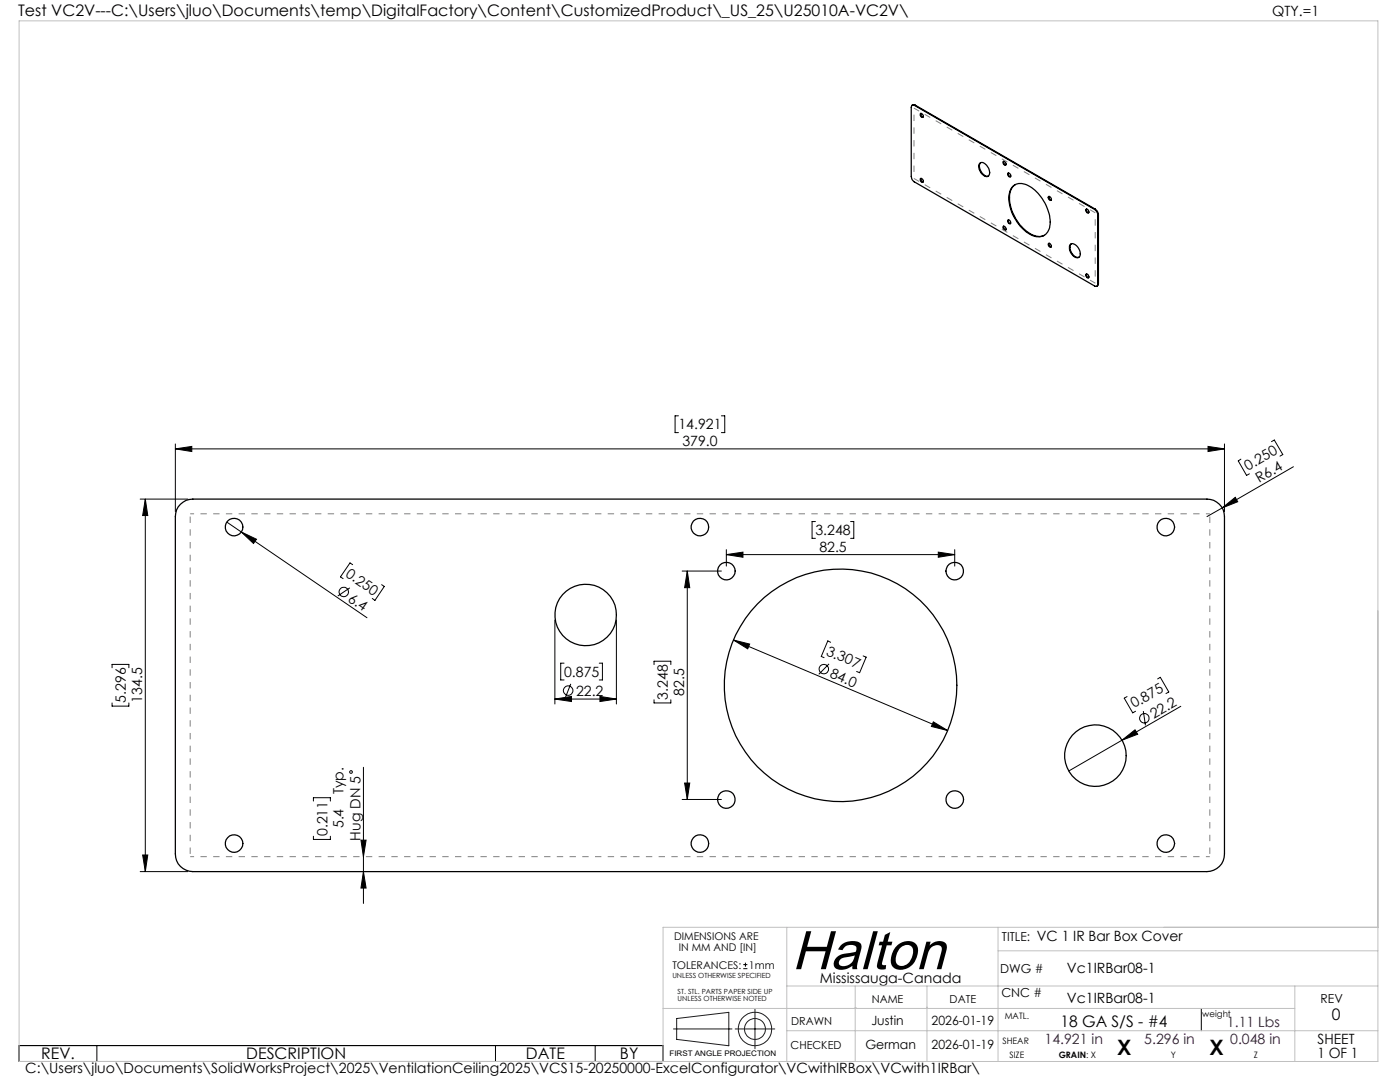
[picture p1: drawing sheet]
<svg xmlns="http://www.w3.org/2000/svg" width="279mm" height="216mm" viewBox="0 0 279 216" stroke-linecap="round" stroke-linejoin="round" font-family="sans-serif">
<g fill="none" stroke="#000" stroke-width=".25">
<path d="M182.5 21a.39 .39 0 0 0-.5 0 .39 .39 0 0 0-.1 .4v13.8a1.29 1.29 0 0 0 .6 1.1l36 20.8a.38 .38 0 0 0 .4 0 .38 .38 0 0 0 .2-.4M182.5 21l36 20.8M182.6 21h-.6M182.6 21h-.1M182.6 21l36 20.7M183.7 35.7a.42 .42 0 0 1 .5 .2 .42 .42 0 0 1-.2 .5l-.3-.4zM183.7 22.7a.4 .4 0 0 1 .5 .2 .4 .4 0 0 1-.2 .5l-.3-.4zM183.8 22.6a.56 .56 0 0 0 .4 .8M183.8 35.6a.56 .56 0 0 0 .4 .7M195.5 32.6a.87 .87 0 0 1 1.4 .3 1.62 1.62 0 0 1 .3 2.3 1.85 1.85 0 0 1-1.9-2.1zM195.7 32.5a1.93 1.93 0 0 0 1.2 2.7l.3-.1M200.2 32.2a.44 .44 0 0 1 .5 .3 .44 .44 0 0 1-.1 .5 .57 .57 0 0 1-.4-.8z"/>
<path d="M200.3 32.2v.4l.4 .3M201.1 34.6a.4 .4 0 0 1 .5 .2 .4 .4 0 0 1-.1 .5l-.4-.4zM201.3 34.5a.56 .56 0 0 0 .4 .7M202.1 37.3a2.84 2.84 0 0 1 3.8 .1 8.8 8.8 0 0 1 3.6 8 2.44 2.44 0 0 1-4 1.3 8.7 8.7 0 0 1-4.1-8.1l.2-.6zM202.6 36.8a3.6 3.6 0 0 0-1 3.9 8.3 8.3 0 0 0 5.2 6.4l1 .1 .6-.2M209.2 39.3a.43 .43 0 0 1 .5 .2 .43 .43 0 0 1 0 .5 .63 .63 0 0 1-.5-.7zM209.4 39.2a.56 .56 0 0 0 .4 .7M200.2 45.2a.44 .44 0 0 1 .5 .2 .44 .44 0 0 1-.1 .5 .55 .55 0 0 1-.4-.7zM200.3 45.1v.1a.58 .58 0 0 0 .4 .7M201.2 43.9a.45 .45 0 0 1 .4 .2 .45 .45 0 0 1 0 .6 .55 .55 0 0 1-.4-.8zM201.3 43.9a.51 .51 0 0 0 .4 .7M209.2 48.6a.43 .43 0 0 1 .5 .2 .43 .43 0 0 1-.1 .6 .57 .57 0 0 1-.4-.8z"/>
<path d="M209.4 48.5a.56 .56 0 0 0 .4 .8M213.6 48.8a1.16 1.16 0 0 1 1.7 .8 1.29 1.29 0 0 1-.2 1.8 1.97 1.97 0 0 1-1.5-2.6zM213.8 48.6a1.85 1.85 0 0 0 1.5 2.7M216.7 41.8a.4 .4 0 0 1 .5 .2 .4 .4 0 0 1-.1 .5l-.4-.4zM216.7 54.8a.4 .4 0 0 1 .5 .1 .4 .4 0 0 1-.1 .6l-.4-.4zM216.9 41.7a.56 .56 0 0 0 .4 .7M216.9 54.7a.56 .56 0 0 0 .4 .7M218.5 41.8a1.36 1.36 0 0 1 .6 1.1M218.6 41.7l.3 .4 .3 .7M218.6 41.7l-.1 .1M219.1 42.9v13.8M219.2 56.6l-.1 .4-.2 .1"/>
<path d="M219.2 42.8l-.1 .1M219.2 56.6l-.1 .1M219.2 42.8v13.8M36 100.6a3.3 3.3 0 0 1 2.5-1h202.4a3.5 3.5 0 0 1 3.5 3.5v67.3a3.5 3.5 0 0 1-3.5 3.5h-202.4a3.5 3.5 0 0 1-3.5-3.5v-67.3a3.3 3.3 0 0 1 1-2.5z"/>
<circle cx="46.7" cy="105.2" r="1.76"/>
<circle cx="139.7" cy="105.2" r="1.75"/>
<circle cx="145" cy="113.9" r="1.76"/>
<circle cx="190.5" cy="113.9" r="1.76"/>
<circle cx="232.7" cy="105.2" r="1.76"/>
<circle cx="116.9" cy="122.7" r="6.1"/>
<circle cx="167.8" cy="136.8" r="23.2"/>
<circle cx="145" cy="159.5" r="1.76"/>
<circle cx="190.5" cy="159.5" r="1.76"/>
<circle cx="218.6" cy="150.8" r="6.1"/>
<circle cx="46.7" cy="168.3" r="1.76"/>
<circle cx="139.7" cy="168.3" r="1.75"/>
<circle cx="232.7" cy="168.3" r="1.76"/>
</g>
<g fill="none" stroke="#000" stroke-width=".2">
<path d="M28 99.6h9.5M29 99.6l.5 3.3h-1zM29 99.6v74.3M35 89.6l3.3-.5v1zM35 88.6v13.5M35 89.6h209.4M135.4 83h-.7v3.3h.7M144 83h.6v3.3h-.6M241.1 89.1l3.3 .5-3.3 .5zM244.4 88.6v13.5M247.6 91.6l-.5 .4 1.7 2.9 .5-.4M253.8 88.1l.5-.3 1.7 2.9-.6 .3"/>
<path d="M258.1 93.1l-14.2 8.3M45.3 104.2l27.9 19.1M48.2 106.2l3 1.4-.6 .8zM69.8 117.3l-2.4 1.6M70.4 112.7l-.6-.4-1.9 2.8 .6 .4M76.2 116.7l.5 .3-1.9 2.8-.5-.4M136.1 113.9h7.9M137.2 113.9l.5 3.4h-1.1zM137.2 113.9v45.6M145 110.7l3.3-.5v1zM145 109.7v3.3M145 110.7h45.5"/>
<path d="M162.7 104.1h-.6v3.3h.6M169.8 104.1h.6v3.3h-.6M187.3 110.2l3.2 .5-3.2 .5zM190.5 109.7v3.3M243.9 101.4l2.6-2.2 .5 .9zM243.9 101.4l-3 1.7M22.4 133.2v-.6h3.3v.6M110.7 139.5l3.4-.5v1zM110.7 123.7v16.8M110.7 139.5h12.3M112.6 132.3h-.7v3.4h.7M113.9 136.5l-1 2.6"/>
<path d="M119.6 132.3h.6v3.4h-.6M119.7 139l3.3 .5-3.3 .5zM123 123.7v16.8M130.5 132.6v-.7h3.4v.7M130.5 139.6v.7h3.4v-.7M146.4 127.7l3.2 .8-.4 1zM146.4 127.7l42.7 18.1M165.5 132.5l-2.1 2M165.8 128.2l-.6-.3-1.3 3.1 .6 .2M172.3 130.9l.6 .2-1.3 3.1-.6-.2M224.9 139l-.5 .3 1.7 2.9 .5-.3M231 135.5l.6-.4 1.7 3-.6 .3"/>
<path d="M22.4 140.3v.6h3.3v-.6M62.5 159.8v-.6h3.4v.6M72.5 153.1v27.2M136.1 159.5h7.9M136.6 156.2h1.1l-.5 3.3zM186.3 144l2.8 1.8-3.2-.8zM223.9 147.7l2.6-2.1 .5 .9zM223.9 147.7l-10.6 6.1M228.2 141.9l.4 2.8M235.7 140.9l-11.8 6.8M28 173.9h9.5M28.5 170.6h1l-.5 3.3z"/>
<path d="M62.5 166.9v.6h3.4v-.6M72 167.6h1.1l-.6 3.4zM72.5 173.9l.6 3.3h-1.1zM148.3 193.3h.9M148.3 192.5h.9M148.8 192.1v.8M3.8 208.6h128.5v3.2h-128.5zM19.3 208.6v3.2M98.9 208.6v3.2M118.8 208.6v3.2M239.7 201.2v4.5"/>
<circle cx="68.6" cy="118.1" r=".93"/>
<circle cx="113.4" cy="137.8" r=".95"/>
<circle cx="164.4" cy="133.5" r=".94"/>
<circle cx="70.1" cy="154" r=".27"/>
<circle cx="228.4" cy="143.3" r=".95"/>
</g>
<g fill="none" stroke="#191924" stroke-width=".2">
<path d="M134.4 205.3h11.7M135 203.2l10.5-1.2v6.7l-10.5-1.3zM146.7 205.3h7.9M150.7 201.4v7.9"/>
<circle cx="150.7" cy="205.3" r="2.09"/>
<circle cx="150.7" cy="205.3" r="3.3"/>
</g>
<path d="M38 102.5h203.4M38 170.9h203.4" fill="none" stroke="#808080" stroke-width=".2" stroke-dasharray="1.3 1.3 1.3 1.3" stroke-dashoffset=".5" stroke-linecap="butt"/>
<path d="M38 170.9v-68.4M241.4 170.9v-68.4" fill="none" stroke="#808080" stroke-width=".2" stroke-dasharray="1.3 1.3 1.3 1.3" stroke-dashoffset="2" stroke-linecap="butt"/>
<path d="M182.4 35.6l36.2 20.9M182.4 21.6l36.2 20.9" fill="none" stroke="#808080" stroke-width=".2" stroke-dasharray="1.3 1.3 1.3 1.3" stroke-dashoffset=".1" stroke-linecap="butt"/>
<path d="M182.4 35.6v-14M218.6 56.5v-14" fill="none" stroke="#808080" stroke-width=".2" stroke-dasharray="1.3 1.3 1.3 1.3" stroke-dashoffset="1.2" stroke-linecap="butt"/>
<path d="M3.8 4.2h271.2v207.6h-271.2zM157 196.7h118M157 185v26.8M170.7 196.7v15.1M185 196.7v15.1M199.2 185v26.8M199.2 189.7h75.8M258.4 196.7v15.1M275 185h-142.7v26.8M132.3 201.2h126.1M157 205.7h118M170.7 201h.1" fill="none" stroke="#c0c0c0" stroke-width=".2"/>
<g fill="#000">
<path d="M48.2 106.2l3 1.4-.6 .8z"/>
<path d="M29 99.6l.5 3.3h-1zM28.5 170.6h1l-.5 3.3zM72 167.6h1.1l-.6 3.4zM72.5 173.9l.6 3.3h-1.1z"/>
<path d="M35 89.6l3.3-.5v1zM241.1 89.1l3.3 .5-3.3 .5z"/>
<path d="M137.2 113.9l.5 3.4h-1.1zM136.6 156.2h1.1l-.5 3.3z"/>
<path d="M145 110.7l3.3-.5v1zM187.3 110.2l3.2 .5-3.2 .5zM110.7 139.5l3.4-.5v1zM119.7 139l3.3 .5-3.3 .5z"/>
<path d="M243.9 101.4l3.1-1.3-.5-.9zM223.9 147.7l3.1-1.2-.5-.9z"/>
<path d="M186.3 144l-.4 1 3.2 .8zM146.4 127.7l2.8 1.8 .4-1z"/>
</g>
<text font-size="11" x="158" y="193.4">Halton</text>
<g font-size="4.2">
<text x="223" y="210.4">X</text>
<text x="241.4" y="210.4">X</text>
</g>
<g font-size="3.2">
<text x="3.6" y="3.3">Test VC2V---C:\Users\jluo\Documents\temp\DigitalFactory\Content\CustomizedProduct\_US_25\U25010A-VC2V\</text>
<text x="265.8" y="203.5">0</text>
<text x="211.6" y="204.9">18 GA S/S - #4</text>
<text x="8.2" y="211.4">REV.</text>
<text x="49.2" y="211.4">DESCRIPTION</text>
<text x="105" y="211.4">DATE</text>
<text x="123.7" y="211.4">BY</text>
</g>
<g font-size="2.8">
<text x="253.9" y="3.3">QTY.=1</text>
<text x="135.4" y="85.7">14.921</text>
<text x="136.2" y="89">379.0</text>
<text x="249.1" y="94" transform="rotate(-30 249.1 94)">0.250</text>
<text x="251.3" y="96.5" transform="rotate(-30 251.3 96.5)">R6.4</text>
<text x="162.7" y="106.8">3.248</text>
<text x="163.5" y="110">82.5</text>
<text x="68.8" y="114.9" transform="rotate(34 68.8 114.9)">0.250</text>
<text x="69.3" y="119.9" transform="rotate(34 69.3 119.9)">6.4</text>
<text x="164.7" y="130.7" transform="rotate(23 164.7 130.7)">3.307</text>
<text x="112.6" y="135.1">0.875</text>
<text x="165.5" y="135.1" transform="rotate(23 165.5 135.1)">84.0</text>
<text x="25.1" y="140.2" transform="rotate(-90 25.1 140.2)">5.296</text>
<text x="28.4" y="140.2" transform="rotate(-90 28.4 140.2)">134.5</text>
<text x="115" y="138.9">22.2</text>
<text x="133.3" y="139.6" transform="rotate(-90 133.3 139.6)">3.248</text>
<text x="136.5" y="138.8" transform="rotate(-90 136.5 138.8)">82.5</text>
<text x="226.3" y="141.4" transform="rotate(-30 226.3 141.4)">0.875</text>
<text x="230.3" y="143.5" transform="rotate(-30 230.3 143.5)">22.2</text>
<text x="68.6" y="158.5" transform="rotate(-90 68.6 158.5)">Typ.</text>
<text x="65.3" y="166.8" transform="rotate(-90 65.3 166.8)">0.211</text>
<text x="68.6" y="165.3" transform="rotate(-90 68.6 165.3)">5.4</text>
<text x="71.9" y="167.7" transform="rotate(-90 71.9 167.7)">Hug DN 5</text>
<text x="206.9" y="187.8">VC 1 IR Bar Box Cover</text>
<text x="163.6" y="196.1">Mississauga-Canada</text>
<text x="212.9" y="194.1">Vc1IRBar08-1</text>
<text x="212.9" y="200.1">Vc1IRBar08-1</text>
<text x="263" y="208.3">SHEET</text>
<text x="5" y="214.1">C:\Users\jluo\Documents\SolidWorksProject\2025\VentilationCeiling2025\VCS15-20250000-ExcelConfigurator\VCwithIRBox\VCwith1IRBar\</text>
<text x="262.9" y="211.1">1 OF 1</text>
</g>
<g font-size="2.8" fill="#400040">
<text x="208.5" y="208.3">14.921 in</text>
<text x="228.4" y="208.3">5.296 in</text>
<text x="244.9" y="204.9">1.11 Lbs</text>
<text x="245.5" y="208.3">0.048 in</text>
</g>
<g font-size="2.5">
<text x="200" y="187.8">TITLE:</text>
<text x="199.6" y="194.1">DWG #</text>
<text x="199.9" y="198.9">CNC #</text>
<text x="263.5" y="200.1">REV</text>
<text x="172.7" y="209.3">German</text>
<text x="173.9" y="204.6">Justin</text>
<text x="185.9" y="204.6">2026-01-19</text>
<text x="185.9" y="209.3">2026-01-19</text>
</g>
<g font-size="2.2">
<text x="174" y="200.1">NAME</text>
<text x="189.5" y="200.1">DATE</text>
<text x="157.8" y="209.3">CHECKED</text>
<text x="157.9" y="204.6">DRAWN</text>
</g>
<g font-size="2.1">
<text x="134.5" y="187.6">DIMENSIONS ARE</text>
<text x="135.5" y="189.7">IN MM AND [IN]</text>
<text x="134.2" y="193.3">TOLERANCES:</text>
<text x="149.5" y="193.3">1mm</text>
</g>
<g font-size="1.8">
<text x="200.5" y="203.3">MATL.</text>
<text x="240" y="202.8">weight</text>
<text x="200.1" y="208.3">SHEAR</text>
<text x="201.5" y="211.1">SIZE</text>
<text x="211.3" y="211.1">GRAIN: X</text>
<text x="233.7" y="211.1">Y</text>
<text x="250.2" y="211.1">Z</text>
</g>
<text font-size="1.5" x="133.6" y="210.7">FIRST ANGLE PROJECTION</text>
<g font-size="1.4">
<text x="134.2" y="195.1">UNLESS OTHERWISE SPECIFIED</text>
<text x="135.2" y="198.3">ST. STL. PARTS PAPER SIDE UP</text>
<text x="135.2" y="199.7">UNLESS OTHERWISE NOTED</text>
</g>
</svg>
